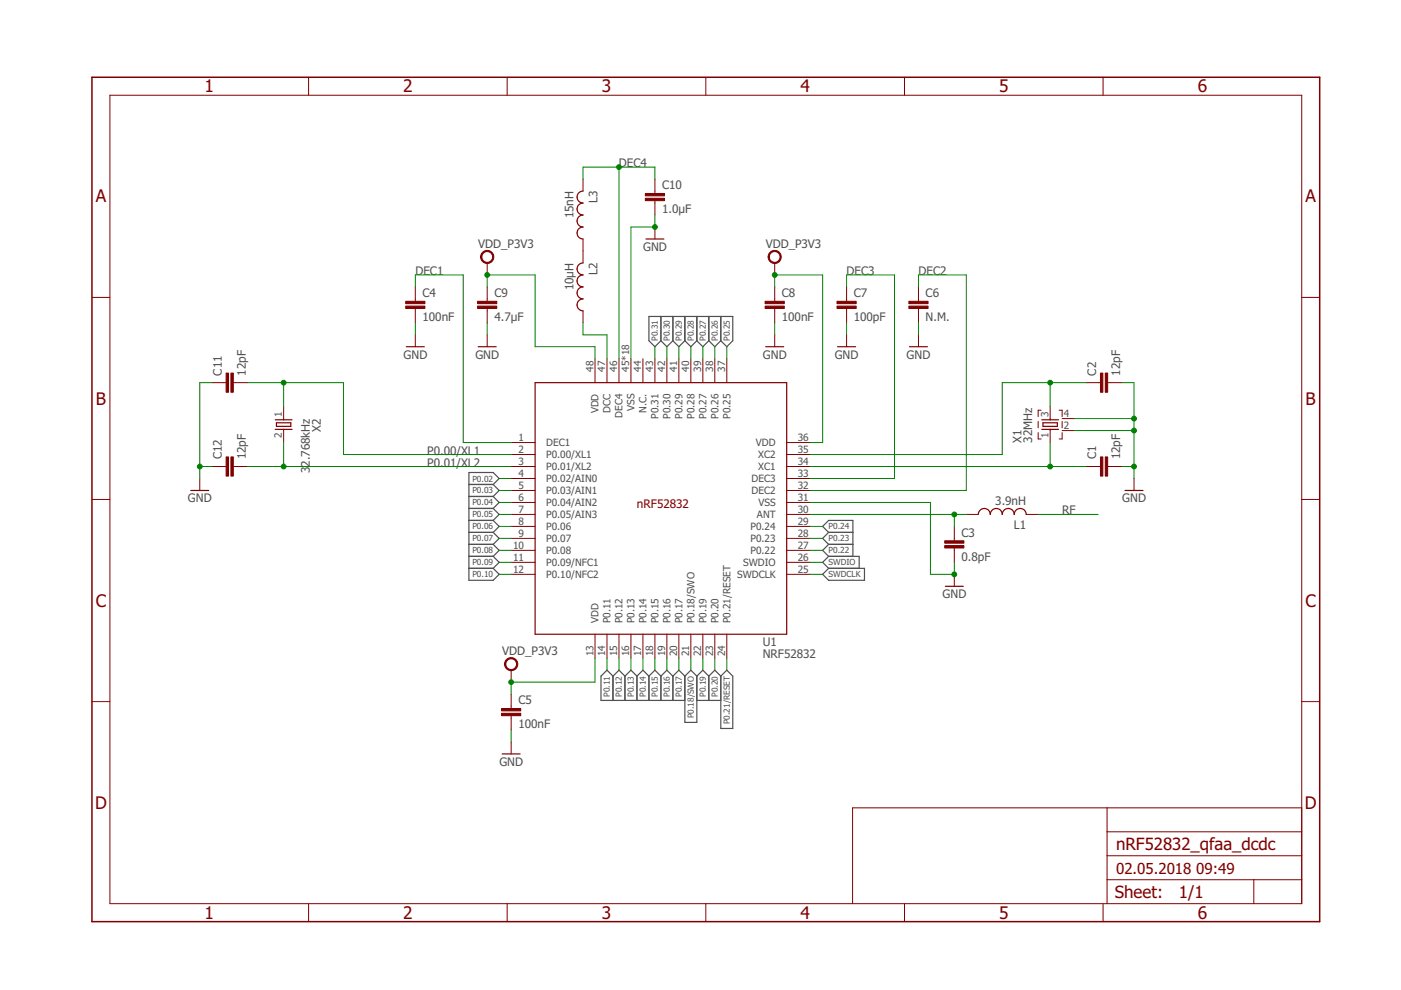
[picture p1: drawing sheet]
<?xml version="1.0" encoding="utf-8"?>
<!DOCTYPE eagle SYSTEM "eagle.dtd">
<eagle version="8.3.0">
<drawing>
<settings>
<setting alwaysvectorfont="no"/>
<setting keepoldvectorfont="yes"/>
<setting verticaltext="up"/>
</settings>
<grid distance="0.1" unitdist="inch" unit="inch" style="lines" multiple="1" display="no" altdistance="0.01" altunitdist="inch" altunit="inch"/>
<schematic xreflabel="%F%N/%S.%C%R" xrefpart="/%S.%C%R">
<libraries>
<library name="frames">
<symbols>
<symbol name="A4L-LOC">
<wire x1="256.54" y1="3.81" x2="256.54" y2="8.89" width="0.1016" layer="94"/>
<wire x1="256.54" y1="8.89" x2="256.54" y2="13.97" width="0.1016" layer="94"/>
<wire x1="256.54" y1="13.97" x2="256.54" y2="19.05" width="0.1016" layer="94"/>
<wire x1="256.54" y1="19.05" x2="256.54" y2="24.13" width="0.1016" layer="94"/>
<wire x1="161.29" y1="3.81" x2="161.29" y2="24.13" width="0.1016" layer="94"/>
<wire x1="161.29" y1="24.13" x2="215.265" y2="24.13" width="0.1016" layer="94"/>
<wire x1="215.265" y1="24.13" x2="256.54" y2="24.13" width="0.1016" layer="94"/>
<wire x1="246.38" y1="3.81" x2="246.38" y2="8.89" width="0.1016" layer="94"/>
<wire x1="246.38" y1="8.89" x2="256.54" y2="8.89" width="0.1016" layer="94"/>
<wire x1="246.38" y1="8.89" x2="215.265" y2="8.89" width="0.1016" layer="94"/>
<wire x1="215.265" y1="8.89" x2="215.265" y2="3.81" width="0.1016" layer="94"/>
<wire x1="215.265" y1="8.89" x2="215.265" y2="13.97" width="0.1016" layer="94"/>
<wire x1="215.265" y1="13.97" x2="256.54" y2="13.97" width="0.1016" layer="94"/>
<wire x1="215.265" y1="13.97" x2="215.265" y2="19.05" width="0.1016" layer="94"/>
<wire x1="215.265" y1="19.05" x2="256.54" y2="19.05" width="0.1016" layer="94"/>
<wire x1="215.265" y1="19.05" x2="215.265" y2="24.13" width="0.1016" layer="94"/>
<text x="217.17" y="15.24" size="2.54" layer="94">&gt;DRAWING_NAME</text>
<text x="217.17" y="10.16" size="2.286" layer="94">&gt;LAST_DATE_TIME</text>
<text x="230.505" y="5.08" size="2.54" layer="94">&gt;SHEET</text>
<text x="216.916" y="4.953" size="2.54" layer="94">Sheet:</text>
<frame x1="0" y1="0" x2="260.35" y2="179.07" columns="6" rows="4" layer="94"/>
</symbol>
</symbols>
<devicesets>
<deviceset name="A4L-LOC" prefix="FRAME" uservalue="yes">
<gates>
<gate name="G$1" symbol="A4L-LOC" x="0" y="0"/>
</gates>
<devices>
<device name="">
<technologies>
<technology name=""/>
</technologies>
</device>
</devices>
</deviceset>
</devicesets>
</library>
<library name="Nordic_nRF">
<symbols>
<symbol name="NRF52832">
<pin name="DEC1@01" x="-5.08" y="40.64" length="middle" direction="pwr"/>
<pin name="P0.00/XL1@02" x="-5.08" y="38.1" length="middle"/>
<pin name="P0.01/XL2@03" x="-5.08" y="35.56" length="middle"/>
<pin name="P0.02/AIN0@04" x="-5.08" y="33.02" length="middle"/>
<pin name="P0.03/AIN1@05" x="-5.08" y="30.48" length="middle"/>
<pin name="P0.04/AIN2@06" x="-5.08" y="27.94" length="middle"/>
<pin name="P0.05/AIN3@07" x="-5.08" y="25.4" length="middle"/>
<pin name="P0.06@08" x="-5.08" y="22.86" length="middle"/>
<pin name="P0.07@09" x="-5.08" y="20.32" length="middle"/>
<pin name="P0.08@10" x="-5.08" y="17.78" length="middle"/>
<pin name="P0.09/NFC1@11" x="-5.08" y="15.24" length="middle"/>
<pin name="P0.10/NFC2@12" x="-5.08" y="12.7" length="middle"/>
<pin name="VDD@13" x="12.7" y="-5.08" length="middle" direction="pwr" rot="R90"/>
<pin name="P0.11@14" x="15.24" y="-5.08" length="middle" rot="R90"/>
<pin name="P0.12@15" x="17.78" y="-5.08" length="middle" rot="R90"/>
<pin name="P0.13@16" x="20.32" y="-5.08" length="middle" rot="R90"/>
<pin name="P0.14@17" x="22.86" y="-5.08" length="middle" rot="R90"/>
<pin name="P0.15@18" x="25.4" y="-5.08" length="middle" rot="R90"/>
<pin name="P0.16@19" x="27.94" y="-5.08" length="middle" rot="R90"/>
<pin name="P0.17@20" x="30.48" y="-5.08" length="middle" rot="R90"/>
<pin name="P0.18/SWO@21" x="33.02" y="-5.08" length="middle" rot="R90"/>
<pin name="P0.19@22" x="35.56" y="-5.08" length="middle" rot="R90"/>
<pin name="P0.20@23" x="38.1" y="-5.08" length="middle" rot="R90"/>
<pin name="P0.21/RESET@24" x="40.64" y="-5.08" length="middle" rot="R90"/>
<pin name="SWDCLK@25" x="58.42" y="12.7" length="middle" direction="in" rot="R180"/>
<pin name="SWDIO@26" x="58.42" y="15.24" length="middle" rot="R180"/>
<pin name="P0.22@27" x="58.42" y="17.78" length="middle" rot="R180"/>
<pin name="P0.23@28" x="58.42" y="20.32" length="middle" rot="R180"/>
<pin name="P0.24@29" x="58.42" y="22.86" length="middle" rot="R180"/>
<pin name="ANT@30" x="58.42" y="25.4" length="middle" rot="R180"/>
<pin name="VSS@31" x="58.42" y="27.94" length="middle" rot="R180"/>
<pin name="DEC2@32" x="58.42" y="30.48" length="middle" rot="R180"/>
<pin name="DEC3@33" x="58.42" y="33.02" length="middle" rot="R180"/>
<pin name="XC1@34" x="58.42" y="35.56" length="middle" direction="in" rot="R180"/>
<pin name="XC2@35" x="58.42" y="38.1" length="middle" direction="out" rot="R180"/>
<pin name="VDD@36" x="58.42" y="40.64" length="middle" direction="pwr" rot="R180"/>
<pin name="P0.25@37" x="40.64" y="58.42" length="middle" rot="R270"/>
<pin name="P0.26@38" x="38.1" y="58.42" length="middle" rot="R270"/>
<pin name="P0.27@39" x="35.56" y="58.42" length="middle" rot="R270"/>
<pin name="P0.28@40" x="33.02" y="58.42" length="middle" rot="R270"/>
<pin name="P0.29@41" x="30.48" y="58.42" length="middle" rot="R270"/>
<pin name="P0.30@42" x="27.94" y="58.42" length="middle" rot="R270"/>
<pin name="P0.31@43" x="25.4" y="58.42" length="middle" rot="R270"/>
<pin name="N.C.@44" x="22.86" y="58.42" length="middle" direction="nc" rot="R270"/>
<pin name="VSS@45" x="20.32" y="58.42" length="middle" direction="pwr" rot="R270"/>
<pin name="DEC4@46" x="17.78" y="58.42" length="middle" direction="pwr" rot="R270"/>
<pin name="DCC@47" x="15.24" y="58.42" length="middle" direction="out" rot="R270"/>
<pin name="VDD@48" x="12.7" y="58.42" length="middle" direction="pwr" rot="R270"/>
<wire x1="53.34" y1="0" x2="0" y2="0" width="0.254" layer="94"/>
<wire x1="0" y1="0" x2="0" y2="53.34" width="0.254" layer="94"/>
<wire x1="0" y1="53.34" x2="53.34" y2="53.34" width="0.254" layer="94"/>
<wire x1="53.34" y1="53.34" x2="53.34" y2="0" width="0.254" layer="94"/>
<text x="21.59" y="26.67" size="1.778" layer="94">nRF52832</text>
<text x="48.26" y="-2.54" size="1.778" layer="95">&gt;NAME</text>
<text x="48.26" y="-5.08" size="1.778" layer="96">&gt;VALUE</text>
</symbol>
<symbol name="XTAL_GND">
<wire x1="4.826" y1="2.54" x2="5.08" y2="2.54" width="0.1524" layer="94"/>
<wire x1="2.54" y1="2.54" x2="2.794" y2="2.54" width="0.1524" layer="94"/>
<wire x1="3.429" y1="4.064" x2="3.429" y2="1.016" width="0.254" layer="94"/>
<wire x1="3.429" y1="1.016" x2="4.191" y2="1.016" width="0.254" layer="94"/>
<wire x1="4.191" y1="1.016" x2="4.191" y2="4.064" width="0.254" layer="94"/>
<wire x1="4.191" y1="4.064" x2="3.429" y2="4.064" width="0.254" layer="94"/>
<wire x1="4.826" y1="4.318" x2="4.826" y2="2.54" width="0.254" layer="94"/>
<wire x1="4.826" y1="2.54" x2="4.826" y2="0.762" width="0.254" layer="94"/>
<wire x1="2.794" y1="4.318" x2="2.794" y2="2.54" width="0.254" layer="94"/>
<wire x1="2.794" y1="2.54" x2="2.794" y2="0.762" width="0.254" layer="94"/>
<wire x1="0.762" y1="4.445" x2="0.762" y2="5.08" width="0.1524" layer="94" style="shortdash"/>
<wire x1="0.762" y1="5.08" x2="6.858" y2="5.08" width="0.1524" layer="94" style="shortdash"/>
<wire x1="6.858" y1="5.08" x2="6.858" y2="4.445" width="0.1524" layer="94" style="shortdash"/>
<wire x1="6.858" y1="0.635" x2="6.858" y2="0" width="0.1524" layer="94" style="shortdash"/>
<wire x1="0.762" y1="0" x2="6.858" y2="0" width="0.1524" layer="94" style="shortdash"/>
<wire x1="0.762" y1="0" x2="0.762" y2="0.635" width="0.1524" layer="94" style="shortdash"/>
<text x="0" y="8.636" size="1.778" layer="95">&gt;NAME</text>
<text x="0" y="6.35" size="1.778" layer="96">&gt;VALUE</text>
<pin name="3" x="7.62" y="2.54" visible="pad" length="short" direction="pas" swaplevel="1" rot="R180"/>
<pin name="1" x="0" y="2.54" visible="pad" length="short" direction="pas" swaplevel="1"/>
<pin name="4" x="5.08" y="-2.54" visible="pad" length="short" direction="pas" rot="R90"/>
<pin name="2" x="2.54" y="-2.54" visible="pad" length="short" direction="pas" rot="R90"/>
</symbol>
<symbol name="XTAL">
<wire x1="2.286" y1="0" x2="2.54" y2="0" width="0.1524" layer="94"/>
<wire x1="0" y1="0" x2="0.254" y2="0" width="0.1524" layer="94"/>
<wire x1="0.889" y1="1.524" x2="0.889" y2="-1.524" width="0.254" layer="94"/>
<wire x1="0.889" y1="-1.524" x2="1.651" y2="-1.524" width="0.254" layer="94"/>
<wire x1="1.651" y1="-1.524" x2="1.651" y2="1.524" width="0.254" layer="94"/>
<wire x1="1.651" y1="1.524" x2="0.889" y2="1.524" width="0.254" layer="94"/>
<wire x1="2.286" y1="1.778" x2="2.286" y2="0" width="0.254" layer="94"/>
<wire x1="2.286" y1="0" x2="2.286" y2="-1.778" width="0.254" layer="94"/>
<wire x1="0.254" y1="1.778" x2="0.254" y2="0" width="0.254" layer="94"/>
<wire x1="0.254" y1="0" x2="0.254" y2="-1.778" width="0.254" layer="94"/>
<text x="0" y="6.096" size="1.778" layer="95">&gt;NAME</text>
<text x="0" y="3.81" size="1.778" layer="96">&gt;VALUE</text>
<pin name="2" x="5.08" y="0" visible="pad" length="short" direction="pas" swaplevel="1" rot="R180"/>
<pin name="1" x="-2.54" y="0" visible="pad" length="short" direction="pas" swaplevel="1"/>
</symbol>
<symbol name="L-US">
<wire x1="0" y1="5.08" x2="1.27" y2="3.81" width="0.254" layer="94" curve="-90"/>
<wire x1="0" y1="2.54" x2="1.27" y2="3.81" width="0.254" layer="94" curve="90"/>
<wire x1="0" y1="2.54" x2="1.27" y2="1.27" width="0.254" layer="94" curve="-90"/>
<wire x1="0" y1="0" x2="1.27" y2="1.27" width="0.254" layer="94" curve="90"/>
<wire x1="0" y1="0" x2="1.27" y2="-1.27" width="0.254" layer="94" curve="-90"/>
<wire x1="0" y1="-2.54" x2="1.27" y2="-1.27" width="0.254" layer="94" curve="90"/>
<wire x1="0" y1="-2.54" x2="1.27" y2="-3.81" width="0.254" layer="94" curve="-90"/>
<wire x1="0" y1="-5.08" x2="1.27" y2="-3.81" width="0.254" layer="94" curve="90"/>
<text x="-1.27" y="-5.08" size="1.778" layer="95" rot="R90">&gt;NAME</text>
<text x="3.81" y="-5.08" size="1.778" layer="96" rot="R90">&gt;VALUE</text>
<pin name="2" x="0" y="-7.62" visible="off" length="short" direction="pas" swaplevel="1" rot="R90"/>
<pin name="1" x="0" y="7.62" visible="off" length="short" direction="pas" swaplevel="1" rot="R270"/>
</symbol>
<symbol name="C-EU">
<wire x1="0" y1="0" x2="0" y2="-0.508" width="0.1524" layer="94"/>
<wire x1="0" y1="-2.54" x2="0" y2="-2.032" width="0.1524" layer="94"/>
<text x="1.524" y="0.381" size="1.778" layer="95">&gt;NAME</text>
<text x="1.524" y="-4.699" size="1.778" layer="96">&gt;VALUE</text>
<rectangle x1="-2.032" y1="-2.032" x2="2.032" y2="-1.524" layer="94"/>
<rectangle x1="-2.032" y1="-1.016" x2="2.032" y2="-0.508" layer="94"/>
<pin name="1" x="0" y="2.54" visible="off" length="short" direction="pas" swaplevel="1" rot="R270"/>
<pin name="2" x="0" y="-5.08" visible="off" length="short" direction="pas" swaplevel="1" rot="R90"/>
</symbol>
</symbols>
<devicesets>
<deviceset name="NRF52832">
<gates>
<gate name="U$1" symbol="NRF52832" x="0" y="0"/>
</gates>
<devices>
<device name="" package="QFN40P600X600X90-48_N">
<connects>
<connect gate="U$1" pin="ANT@30" pad="30"/>
<connect gate="U$1" pin="DCC@47" pad="47"/>
<connect gate="U$1" pin="DEC1@01" pad="1"/>
<connect gate="U$1" pin="DEC2@32" pad="32"/>
<connect gate="U$1" pin="DEC3@33" pad="33"/>
<connect gate="U$1" pin="DEC4@46" pad="46"/>
<connect gate="U$1" pin="N.C.@44" pad="44"/>
<connect gate="U$1" pin="P0.00/XL1@02" pad="2"/>
<connect gate="U$1" pin="P0.01/XL2@03" pad="3"/>
<connect gate="U$1" pin="P0.02/AIN0@04" pad="4"/>
<connect gate="U$1" pin="P0.03/AIN1@05" pad="5"/>
<connect gate="U$1" pin="P0.04/AIN2@06" pad="6"/>
<connect gate="U$1" pin="P0.05/AIN3@07" pad="7"/>
<connect gate="U$1" pin="P0.06@08" pad="8"/>
<connect gate="U$1" pin="P0.07@09" pad="9"/>
<connect gate="U$1" pin="P0.08@10" pad="10"/>
<connect gate="U$1" pin="P0.09/NFC1@11" pad="11"/>
<connect gate="U$1" pin="P0.10/NFC2@12" pad="12"/>
<connect gate="U$1" pin="P0.11@14" pad="14"/>
<connect gate="U$1" pin="P0.12@15" pad="15"/>
<connect gate="U$1" pin="P0.13@16" pad="16"/>
<connect gate="U$1" pin="P0.14@17" pad="17"/>
<connect gate="U$1" pin="P0.15@18" pad="18"/>
<connect gate="U$1" pin="P0.16@19" pad="19"/>
<connect gate="U$1" pin="P0.17@20" pad="20"/>
<connect gate="U$1" pin="P0.18/SWO@21" pad="21"/>
<connect gate="U$1" pin="P0.19@22" pad="22"/>
<connect gate="U$1" pin="P0.20@23" pad="23"/>
<connect gate="U$1" pin="P0.21/RESET@24" pad="24"/>
<connect gate="U$1" pin="P0.22@27" pad="27"/>
<connect gate="U$1" pin="P0.23@28" pad="28"/>
<connect gate="U$1" pin="P0.24@29" pad="29"/>
<connect gate="U$1" pin="P0.25@37" pad="37"/>
<connect gate="U$1" pin="P0.26@38" pad="38"/>
<connect gate="U$1" pin="P0.27@39" pad="39"/>
<connect gate="U$1" pin="P0.28@40" pad="40"/>
<connect gate="U$1" pin="P0.29@41" pad="41"/>
<connect gate="U$1" pin="P0.30@42" pad="42"/>
<connect gate="U$1" pin="P0.31@43" pad="43"/>
<connect gate="U$1" pin="SWDCLK@25" pad="25"/>
<connect gate="U$1" pin="SWDIO@26" pad="26"/>
<connect gate="U$1" pin="VDD@13" pad="13"/>
<connect gate="U$1" pin="VDD@36" pad="36"/>
<connect gate="U$1" pin="VDD@48" pad="48"/>
<connect gate="U$1" pin="VSS@31" pad="31"/>
<connect gate="U$1" pin="VSS@45" pad="45 PAD PAD@VIA01 PAD@VIA02 PAD@VIA03 PAD@VIA04 PAD@VIA05 PAD@VIA06 PAD@VIA07 PAD@VIA08 PAD@VIA09 PAD@VIA10 PAD@VIA11 PAD@VIA12 PAD@VIA13 PAD@VIA14 PAD@VIA15 PAD@VIA16"/>
<connect gate="U$1" pin="XC1@34" pad="34"/>
<connect gate="U$1" pin="XC2@35" pad="35"/>
</connects>
<technologies>
<technology name=""/>
</technologies>
</device>
</devices>
</deviceset>
<deviceset name="XTAL_32MHZ" uservalue="yes">
<gates>
<gate name="X$1" symbol="XTAL_GND" x="0" y="0"/>
</gates>
<devices>
<device name="" package="BT-XTAL_2016_N">
<connects>
<connect gate="X$1" pin="1" pad="1"/>
<connect gate="X$1" pin="2" pad="2"/>
<connect gate="X$1" pin="3" pad="3"/>
<connect gate="X$1" pin="4" pad="4"/>
</connects>
<technologies>
<technology name=""/>
</technologies>
</device>
</devices>
</deviceset>
<deviceset name="XTAL_32KHZ" uservalue="yes">
<gates>
<gate name="X$1" symbol="XTAL" x="0" y="0"/>
</gates>
<devices>
<device name="" package="XTAL_3215_N">
<connects>
<connect gate="X$1" pin="1" pad="1"/>
<connect gate="X$1" pin="2" pad="2"/>
</connects>
<technologies>
<technology name=""/>
</technologies>
</device>
</devices>
</deviceset>
<deviceset name="INDUCTOR" uservalue="yes">
<gates>
<gate name="L$1" symbol="L-US" x="0" y="0"/>
</gates>
<devices>
<device name="_0402_L" package="RESC0402_L">
<connects>
<connect gate="L$1" pin="1" pad="1"/>
<connect gate="L$1" pin="2" pad="2"/>
</connects>
<technologies>
<technology name=""/>
</technologies>
</device>
<device name="_0201_L" package="RESC0201_L">
<connects>
<connect gate="L$1" pin="1" pad="1"/>
<connect gate="L$1" pin="2" pad="2"/>
</connects>
<technologies>
<technology name=""/>
</technologies>
</device>
<device name="_0201_M" package="RESC0201_M">
<connects>
<connect gate="L$1" pin="1" pad="1"/>
<connect gate="L$1" pin="2" pad="2"/>
</connects>
<technologies>
<technology name=""/>
</technologies>
</device>
<device name="_0201_N" package="RESC0201_N">
<connects>
<connect gate="L$1" pin="1" pad="1"/>
<connect gate="L$1" pin="2" pad="2"/>
</connects>
<technologies>
<technology name=""/>
</technologies>
</device>
<device name="_0402_M" package="RESC0402_M">
<connects>
<connect gate="L$1" pin="1" pad="1"/>
<connect gate="L$1" pin="2" pad="2"/>
</connects>
<technologies>
<technology name=""/>
</technologies>
</device>
<device name="_0402_N" package="RESC0402_N">
<connects>
<connect gate="L$1" pin="1" pad="1"/>
<connect gate="L$1" pin="2" pad="2"/>
</connects>
<technologies>
<technology name=""/>
</technologies>
</device>
<device name="_0603_L" package="RESC0603_L">
<connects>
<connect gate="L$1" pin="1" pad="1"/>
<connect gate="L$1" pin="2" pad="2"/>
</connects>
<technologies>
<technology name=""/>
</technologies>
</device>
<device name="_0603_M" package="RESC0603_M">
<connects>
<connect gate="L$1" pin="1" pad="1"/>
<connect gate="L$1" pin="2" pad="2"/>
</connects>
<technologies>
<technology name=""/>
</technologies>
</device>
<device name="_0603_N" package="RESC0603_N">
<connects>
<connect gate="L$1" pin="1" pad="1"/>
<connect gate="L$1" pin="2" pad="2"/>
</connects>
<technologies>
<technology name=""/>
</technologies>
</device>
<device name="_0805_L" package="RESC0805_L">
<connects>
<connect gate="L$1" pin="1" pad="1"/>
<connect gate="L$1" pin="2" pad="2"/>
</connects>
<technologies>
<technology name=""/>
</technologies>
</device>
<device name="_0805_M" package="RESC0805_M">
<connects>
<connect gate="L$1" pin="1" pad="1"/>
<connect gate="L$1" pin="2" pad="2"/>
</connects>
<technologies>
<technology name=""/>
</technologies>
</device>
<device name="_0805_N" package="RESC0805_N">
<connects>
<connect gate="L$1" pin="1" pad="1"/>
<connect gate="L$1" pin="2" pad="2"/>
</connects>
<technologies>
<technology name=""/>
</technologies>
</device>
</devices>
</deviceset>
<deviceset name="CAPACITOR" uservalue="yes">
<gates>
<gate name="C$1" symbol="C-EU" x="0" y="0"/>
</gates>
<devices>
<device name="_0201_L" package="RESC0201_L">
<connects>
<connect gate="C$1" pin="1" pad="1"/>
<connect gate="C$1" pin="2" pad="2"/>
</connects>
<technologies>
<technology name=""/>
</technologies>
</device>
<device name="_0201_M" package="RESC0201_M">
<connects>
<connect gate="C$1" pin="1" pad="1"/>
<connect gate="C$1" pin="2" pad="2"/>
</connects>
<technologies>
<technology name=""/>
</technologies>
</device>
<device name="_0201_N" package="RESC0201_N">
<connects>
<connect gate="C$1" pin="1" pad="1"/>
<connect gate="C$1" pin="2" pad="2"/>
</connects>
<technologies>
<technology name=""/>
</technologies>
</device>
<device name="_0402_L" package="RESC0402_L">
<connects>
<connect gate="C$1" pin="1" pad="1"/>
<connect gate="C$1" pin="2" pad="2"/>
</connects>
<technologies>
<technology name=""/>
</technologies>
</device>
<device name="_0402_M" package="RESC0402_M">
<connects>
<connect gate="C$1" pin="1" pad="1"/>
<connect gate="C$1" pin="2" pad="2"/>
</connects>
<technologies>
<technology name=""/>
</technologies>
</device>
<device name="_0402_N" package="RESC0402_N">
<connects>
<connect gate="C$1" pin="1" pad="1"/>
<connect gate="C$1" pin="2" pad="2"/>
</connects>
<technologies>
<technology name=""/>
</technologies>
</device>
<device name="_0603_L" package="RESC0603_L">
<connects>
<connect gate="C$1" pin="1" pad="1"/>
<connect gate="C$1" pin="2" pad="2"/>
</connects>
<technologies>
<technology name=""/>
</technologies>
</device>
<device name="_0603_M" package="RESC0603_M">
<connects>
<connect gate="C$1" pin="1" pad="1"/>
<connect gate="C$1" pin="2" pad="2"/>
</connects>
<technologies>
<technology name=""/>
</technologies>
</device>
<device name="_0603_N" package="RESC0603_N">
<connects>
<connect gate="C$1" pin="1" pad="1"/>
<connect gate="C$1" pin="2" pad="2"/>
</connects>
<technologies>
<technology name=""/>
</technologies>
</device>
<device name="_0805_L" package="RESC0805_L">
<connects>
<connect gate="C$1" pin="1" pad="1"/>
<connect gate="C$1" pin="2" pad="2"/>
</connects>
<technologies>
<technology name=""/>
</technologies>
</device>
<device name="_0805_M" package="RESC0805_M">
<connects>
<connect gate="C$1" pin="1" pad="1"/>
<connect gate="C$1" pin="2" pad="2"/>
</connects>
<technologies>
<technology name=""/>
</technologies>
</device>
<device name="_0805_N" package="RESC0805_N">
<connects>
<connect gate="C$1" pin="1" pad="1"/>
<connect gate="C$1" pin="2" pad="2"/>
</connects>
<technologies>
<technology name=""/>
</technologies>
</device>
</devices>
</deviceset>
</devicesets>
</library>
<library name="supply2">
<symbols>
<symbol name="VCC">
<circle x="0" y="1.27" radius="1.27" width="0.254" layer="94"/>
<text x="-1.905" y="3.175" size="1.778" layer="96">&gt;VALUE</text>
<pin name="VCC" x="0" y="-2.54" visible="off" length="short" direction="sup" rot="R90"/>
</symbol>
</symbols>
<devicesets>
<deviceset name="VCC" prefix="SUPPLY">
<gates>
<gate name="G$1" symbol="VCC" x="0" y="0"/>
</gates>
<devices>
<device name="">
<technologies>
<technology name=""/>
</technologies>
</device>
</devices>
</deviceset>
</devicesets>
</library>
<library name="supply1">
<symbols>
<symbol name="GND">
<wire x1="-1.905" y1="0" x2="1.905" y2="0" width="0.254" layer="94"/>
<text x="-2.54" y="-2.54" size="1.778" layer="96">&gt;VALUE</text>
<pin name="GND" x="0" y="2.54" visible="off" length="short" direction="sup" rot="R270"/>
</symbol>
</symbols>
<devicesets>
<deviceset name="GND" prefix="GND">
<gates>
<gate name="1" symbol="GND" x="0" y="0"/>
</gates>
<devices>
<device name="">
<technologies>
<technology name=""/>
</technologies>
</device>
</devices>
</deviceset>
</devicesets>
</library>
</libraries>
<attributes>
</attributes>
<variantdefs>
</variantdefs>
<classes>
<class number="0" name="default" width="0" drill="0">
</class>
</classes>
<parts>
<part name="FRAME1" library="frames" deviceset="A4L-LOC" device="" value="1"/>
<part name="VDD_NRF" library="supply2" deviceset="VCC" device="" value="VDD_P3V3"/>
<part name="VDD_NRF1" library="supply2" deviceset="VCC" device="" value="VDD_P3V3"/>
<part name="VDD_NRF2" library="supply2" deviceset="VCC" device="" value="VDD_P3V3"/>
<part name="GND1" library="supply1" deviceset="GND" device=""/>
<part name="GND2" library="supply1" deviceset="GND" device=""/>
<part name="GND3" library="supply1" deviceset="GND" device=""/>
<part name="GND4" library="supply1" deviceset="GND" device=""/>
<part name="GND5" library="supply1" deviceset="GND" device=""/>
<part name="GND6" library="supply1" deviceset="GND" device=""/>
<part name="GND7" library="supply1" deviceset="GND" device=""/>
<part name="GND9" library="supply1" deviceset="GND" device=""/>
<part name="GND10" library="supply1" deviceset="GND" device=""/>
<part name="GND11" library="supply1" deviceset="GND" device=""/>
<part name="U1" library="Nordic_nRF" deviceset="NRF52832" device=""/>
<part name="X1" library="Nordic_nRF" deviceset="XTAL_32MHZ" device="" value="32MHz"/>
<part name="X2" library="Nordic_nRF" deviceset="XTAL_32KHZ" device="" value="32.768kHz"/>
<part name="L1" library="Nordic_nRF" deviceset="INDUCTOR" device="_0402_N" value="3.9nH"/>
<part name="L2" library="Nordic_nRF" deviceset="INDUCTOR" device="_0603_N" value="10µH"/>
<part name="L3" library="Nordic_nRF" deviceset="INDUCTOR" device="_0402_N" value="15nH"/>
<part name="C2" library="Nordic_nRF" deviceset="CAPACITOR" device="_0402_N" value="12pF"/>
<part name="C1" library="Nordic_nRF" deviceset="CAPACITOR" device="_0402_N" value="12pF"/>
<part name="C3" library="Nordic_nRF" deviceset="CAPACITOR" device="_0402_N" value="0.8pF"/>
<part name="C4" library="Nordic_nRF" deviceset="CAPACITOR" device="_0402_N" value="100nF"/>
<part name="C5" library="Nordic_nRF" deviceset="CAPACITOR" device="_0402_N" value="100nF"/>
<part name="C6" library="Nordic_nRF" deviceset="CAPACITOR" device="_0402_N" value="N.M."/>
<part name="C7" library="Nordic_nRF" deviceset="CAPACITOR" device="_0402_N" value="100pF"/>
<part name="C8" library="Nordic_nRF" deviceset="CAPACITOR" device="_0402_N" value="100nF"/>
<part name="C9" library="Nordic_nRF" deviceset="CAPACITOR" device="_0603_N" value="4.7µF"/>
<part name="C10" library="Nordic_nRF" deviceset="CAPACITOR" device="_0603_N" value="1.0µF"/>
<part name="C11" library="Nordic_nRF" deviceset="CAPACITOR" device="_0402_N" value="12pF"/>
<part name="C12" library="Nordic_nRF" deviceset="CAPACITOR" device="_0402_N" value="12pF"/>
</parts>
<sheets>
<sheet>
<plain>
</plain>
<instances>
<instance part="FRAME1" gate="G$1" x="0" y="0"/>
<instance part="U1" gate="U$1" x="93.98" y="60.96"/>
<instance part="VDD_NRF" gate="G$1" x="88.9" y="53.34"/>
<instance part="GND1" gate="1" x="88.9" y="35.56" rot="MR0"/>
<instance part="GND2" gate="1" x="68.58" y="121.92" rot="MR0"/>
<instance part="GND3" gate="1" x="83.82" y="121.92" rot="MR0"/>
<instance part="GND4" gate="1" x="119.38" y="144.78" rot="MR0"/>
<instance part="GND5" gate="1" x="144.78" y="121.92" rot="MR0"/>
<instance part="GND6" gate="1" x="182.88" y="71.12" rot="MR0"/>
<instance part="GND7" gate="1" x="160.02" y="121.92" rot="MR0"/>
<instance part="GND9" gate="1" x="22.86" y="91.44" rot="MR0"/>
<instance part="VDD_NRF1" gate="G$1" x="83.82" y="139.7"/>
<instance part="VDD_NRF2" gate="G$1" x="144.78" y="139.7"/>
<instance part="GND10" gate="1" x="220.98" y="91.44" rot="MR0"/>
<instance part="GND11" gate="1" x="175.26" y="121.92" rot="MR0"/>
<instance part="X1" gate="X$1" x="205.74" y="101.6" rot="R90"/>
<instance part="L1" gate="L$1" x="193.04" y="86.36" rot="R90"/>
<instance part="L3" gate="L$1" x="104.14" y="149.86" rot="R180"/>
<instance part="L2" gate="L$1" x="104.14" y="134.62" rot="R180"/>
<instance part="C2" gate="C$1" x="213.36" y="114.3" rot="R90"/>
<instance part="C1" gate="C$1" x="213.36" y="96.52" rot="R90"/>
<instance part="C3" gate="C$1" x="182.88" y="81.28"/>
<instance part="C4" gate="C$1" x="68.58" y="132.08"/>
<instance part="C5" gate="C$1" x="88.9" y="45.72"/>
<instance part="C8" gate="C$1" x="144.78" y="132.08"/>
<instance part="C6" gate="C$1" x="175.26" y="132.08"/>
<instance part="C7" gate="C$1" x="160.02" y="132.08"/>
<instance part="C9" gate="C$1" x="83.82" y="132.08"/>
<instance part="C10" gate="C$1" x="119.38" y="154.94"/>
<instance part="X2" gate="X$1" x="40.64" y="106.68" rot="R270"/>
<instance part="C11" gate="C$1" x="27.94" y="114.3" rot="R90"/>
<instance part="C12" gate="C$1" x="27.94" y="96.52" rot="R90"/>
</instances>
<busses>
</busses>
<nets>
<net name="GND" class="0">
<segment>
<pinref part="GND1" gate="1" pin="GND"/>
<wire x1="88.9" y1="38.1" x2="88.9" y2="40.64" width="0.1524" layer="91"/>
<pinref part="C5" gate="C$1" pin="2"/>
</segment>
<segment>
<pinref part="GND3" gate="1" pin="GND"/>
<wire x1="83.82" y1="124.46" x2="83.82" y2="127" width="0.1524" layer="91"/>
<pinref part="C9" gate="C$1" pin="2"/>
</segment>
<segment>
<pinref part="GND2" gate="1" pin="GND"/>
<wire x1="68.58" y1="124.46" x2="68.58" y2="127" width="0.1524" layer="91"/>
<pinref part="C4" gate="C$1" pin="2"/>
</segment>
<segment>
<pinref part="GND4" gate="1" pin="GND"/>
<wire x1="119.38" y1="149.86" x2="119.38" y2="147.32" width="0.1524" layer="91"/>
<pinref part="U1" gate="U$1" pin="VSS@45"/>
<wire x1="114.3" y1="119.38" x2="114.3" y2="147.32" width="0.1524" layer="91"/>
<wire x1="114.3" y1="147.32" x2="119.38" y2="147.32" width="0.1524" layer="91"/>
<junction x="119.38" y="147.32"/>
<pinref part="C10" gate="C$1" pin="2"/>
</segment>
<segment>
<pinref part="GND5" gate="1" pin="GND"/>
<wire x1="144.78" y1="127" x2="144.78" y2="124.46" width="0.1524" layer="91"/>
<pinref part="C8" gate="C$1" pin="2"/>
</segment>
<segment>
<wire x1="218.44" y1="114.3" x2="220.98" y2="114.3" width="0.1524" layer="91"/>
<pinref part="GND10" gate="1" pin="GND"/>
<wire x1="220.98" y1="114.3" x2="220.98" y2="106.68" width="0.1524" layer="91"/>
<wire x1="220.98" y1="106.68" x2="220.98" y2="104.14" width="0.1524" layer="91"/>
<wire x1="220.98" y1="104.14" x2="220.98" y2="96.52" width="0.1524" layer="91"/>
<wire x1="220.98" y1="96.52" x2="220.98" y2="93.98" width="0.1524" layer="91"/>
<wire x1="218.44" y1="96.52" x2="220.98" y2="96.52" width="0.1524" layer="91"/>
<junction x="220.98" y="96.52"/>
<wire x1="208.28" y1="106.68" x2="220.98" y2="106.68" width="0.1524" layer="91"/>
<junction x="220.98" y="106.68"/>
<wire x1="208.28" y1="104.14" x2="220.98" y2="104.14" width="0.1524" layer="91"/>
<junction x="220.98" y="104.14"/>
<pinref part="X1" gate="X$1" pin="4"/>
<pinref part="X1" gate="X$1" pin="2"/>
<pinref part="C2" gate="C$1" pin="2"/>
<pinref part="C1" gate="C$1" pin="2"/>
</segment>
<segment>
<pinref part="GND7" gate="1" pin="GND"/>
<wire x1="160.02" y1="127" x2="160.02" y2="124.46" width="0.1524" layer="91"/>
<pinref part="C7" gate="C$1" pin="2"/>
</segment>
<segment>
<pinref part="GND11" gate="1" pin="GND"/>
<wire x1="175.26" y1="127" x2="175.26" y2="124.46" width="0.1524" layer="91"/>
<pinref part="C6" gate="C$1" pin="2"/>
</segment>
<segment>
<pinref part="GND6" gate="1" pin="GND"/>
<wire x1="182.88" y1="73.66" x2="182.88" y2="76.2" width="0.1524" layer="91"/>
<pinref part="U1" gate="U$1" pin="VSS@31"/>
<wire x1="152.4" y1="88.9" x2="177.8" y2="88.9" width="0.1524" layer="91"/>
<wire x1="177.8" y1="88.9" x2="177.8" y2="73.66" width="0.1524" layer="91"/>
<wire x1="177.8" y1="73.66" x2="182.88" y2="73.66" width="0.1524" layer="91"/>
<junction x="182.88" y="73.66"/>
<pinref part="C3" gate="C$1" pin="2"/>
</segment>
<segment>
<pinref part="GND9" gate="1" pin="GND"/>
<wire x1="22.86" y1="93.98" x2="22.86" y2="96.52" width="0.1524" layer="91"/>
<wire x1="22.86" y1="96.52" x2="22.86" y2="114.3" width="0.1524" layer="91"/>
<wire x1="22.86" y1="114.3" x2="25.4" y2="114.3" width="0.1524" layer="91"/>
<wire x1="25.4" y1="96.52" x2="22.86" y2="96.52" width="0.1524" layer="91"/>
<junction x="22.86" y="96.52"/>
<pinref part="C11" gate="C$1" pin="1"/>
<pinref part="C12" gate="C$1" pin="1"/>
</segment>
</net>
<net name="VDD_P3V3" class="0">
<segment>
<pinref part="VDD_NRF" gate="G$1" pin="VCC"/>
<pinref part="U1" gate="U$1" pin="VDD@13"/>
<wire x1="88.9" y1="50.8" x2="88.9" y2="48.26" width="0.1524" layer="91"/>
<wire x1="106.68" y1="55.88" x2="106.68" y2="50.8" width="0.1524" layer="91"/>
<wire x1="106.68" y1="50.8" x2="88.9" y2="50.8" width="0.1524" layer="91"/>
<junction x="88.9" y="50.8"/>
<pinref part="C5" gate="C$1" pin="1"/>
</segment>
<segment>
<wire x1="83.82" y1="137.16" x2="83.82" y2="134.62" width="0.1524" layer="91"/>
<pinref part="VDD_NRF1" gate="G$1" pin="VCC"/>
<pinref part="U1" gate="U$1" pin="VDD@48"/>
<wire x1="106.68" y1="119.38" x2="106.68" y2="121.92" width="0.1524" layer="91"/>
<wire x1="106.68" y1="121.92" x2="93.98" y2="121.92" width="0.1524" layer="91"/>
<wire x1="93.98" y1="121.92" x2="93.98" y2="137.16" width="0.1524" layer="91"/>
<wire x1="93.98" y1="137.16" x2="83.82" y2="137.16" width="0.1524" layer="91"/>
<junction x="83.82" y="137.16"/>
<pinref part="C9" gate="C$1" pin="1"/>
</segment>
<segment>
<pinref part="U1" gate="U$1" pin="VDD@36"/>
<wire x1="152.4" y1="101.6" x2="154.94" y2="101.6" width="0.1524" layer="91"/>
<wire x1="154.94" y1="101.6" x2="154.94" y2="137.16" width="0.1524" layer="91"/>
<wire x1="154.94" y1="137.16" x2="144.78" y2="137.16" width="0.1524" layer="91"/>
<wire x1="144.78" y1="137.16" x2="144.78" y2="134.62" width="0.1524" layer="91"/>
<pinref part="VDD_NRF2" gate="G$1" pin="VCC"/>
<junction x="144.78" y="137.16"/>
<pinref part="C8" gate="C$1" pin="1"/>
</segment>
</net>
<net name="DEC1" class="0">
<segment>
<wire x1="68.58" y1="137.16" x2="68.58" y2="134.62" width="0.1524" layer="91"/>
<pinref part="U1" gate="U$1" pin="DEC1@01"/>
<wire x1="88.9" y1="101.6" x2="78.74" y2="101.6" width="0.1524" layer="91"/>
<wire x1="78.74" y1="101.6" x2="78.74" y2="137.16" width="0.1524" layer="91"/>
<wire x1="78.74" y1="137.16" x2="68.58" y2="137.16" width="0.1524" layer="91"/>
<label x="68.58" y="137.16" size="1.778" layer="95"/>
<pinref part="C4" gate="C$1" pin="1"/>
</segment>
</net>
<net name="DEC4" class="0">
<segment>
<pinref part="U1" gate="U$1" pin="DEC4@46"/>
<wire x1="111.76" y1="119.38" x2="111.76" y2="160.02" width="0.1524" layer="91"/>
<wire x1="111.76" y1="160.02" x2="119.38" y2="160.02" width="0.1524" layer="91"/>
<wire x1="119.38" y1="160.02" x2="119.38" y2="157.48" width="0.1524" layer="91"/>
<label x="111.76" y="160.02" size="1.778" layer="95"/>
<pinref part="L3" gate="L$1" pin="2"/>
<wire x1="104.14" y1="157.48" x2="104.14" y2="160.02" width="0.1524" layer="91"/>
<wire x1="104.14" y1="160.02" x2="111.76" y2="160.02" width="0.1524" layer="91"/>
<junction x="111.76" y="160.02"/>
<pinref part="C10" gate="C$1" pin="1"/>
</segment>
</net>
<net name="DEC3" class="0">
<segment>
<wire x1="160.02" y1="134.62" x2="160.02" y2="137.16" width="0.1524" layer="91"/>
<wire x1="160.02" y1="137.16" x2="170.18" y2="137.16" width="0.1524" layer="91"/>
<wire x1="170.18" y1="137.16" x2="170.18" y2="93.98" width="0.1524" layer="91"/>
<pinref part="U1" gate="U$1" pin="DEC3@33"/>
<wire x1="170.18" y1="93.98" x2="152.4" y2="93.98" width="0.1524" layer="91"/>
<label x="160.02" y="137.16" size="1.778" layer="95"/>
<pinref part="C7" gate="C$1" pin="1"/>
</segment>
</net>
<net name="DEC2" class="0">
<segment>
<pinref part="U1" gate="U$1" pin="DEC2@32"/>
<wire x1="152.4" y1="91.44" x2="185.42" y2="91.44" width="0.1524" layer="91"/>
<wire x1="185.42" y1="91.44" x2="185.42" y2="137.16" width="0.1524" layer="91"/>
<wire x1="185.42" y1="137.16" x2="175.26" y2="137.16" width="0.1524" layer="91"/>
<wire x1="175.26" y1="137.16" x2="175.26" y2="134.62" width="0.1524" layer="91"/>
<label x="175.26" y="137.16" size="1.778" layer="95"/>
<pinref part="C6" gate="C$1" pin="1"/>
</segment>
</net>
<net name="ANT" class="0">
<segment>
<pinref part="U1" gate="U$1" pin="ANT@30"/>
<wire x1="152.4" y1="86.36" x2="182.88" y2="86.36" width="0.1524" layer="91"/>
<wire x1="182.88" y1="86.36" x2="185.42" y2="86.36" width="0.1524" layer="91"/>
<wire x1="182.88" y1="83.82" x2="182.88" y2="86.36" width="0.1524" layer="91"/>
<junction x="182.88" y="86.36"/>
<pinref part="L1" gate="L$1" pin="1"/>
<pinref part="C3" gate="C$1" pin="1"/>
</segment>
</net>
<net name="N$3" class="0">
<segment>
<wire x1="210.82" y1="114.3" x2="203.2" y2="114.3" width="0.1524" layer="91"/>
<wire x1="203.2" y1="114.3" x2="203.2" y2="109.22" width="0.1524" layer="91"/>
<wire x1="203.2" y1="114.3" x2="193.04" y2="114.3" width="0.1524" layer="91"/>
<wire x1="193.04" y1="114.3" x2="193.04" y2="99.06" width="0.1524" layer="91"/>
<junction x="203.2" y="114.3"/>
<pinref part="U1" gate="U$1" pin="XC2@35"/>
<wire x1="193.04" y1="99.06" x2="152.4" y2="99.06" width="0.1524" layer="91"/>
<pinref part="X1" gate="X$1" pin="3"/>
<pinref part="C2" gate="C$1" pin="1"/>
</segment>
</net>
<net name="X1" class="0">
<segment>
<wire x1="203.2" y1="101.6" x2="203.2" y2="96.52" width="0.1524" layer="91"/>
<wire x1="203.2" y1="96.52" x2="210.82" y2="96.52" width="0.1524" layer="91"/>
<pinref part="U1" gate="U$1" pin="XC1@34"/>
<wire x1="152.4" y1="96.52" x2="203.2" y2="96.52" width="0.1524" layer="91"/>
<junction x="203.2" y="96.52"/>
<pinref part="X1" gate="X$1" pin="1"/>
<pinref part="C1" gate="C$1" pin="1"/>
</segment>
</net>
<net name="P0.31" class="0">
<segment>
<pinref part="U1" gate="U$1" pin="P0.31@43"/>
<wire x1="119.38" y1="119.38" x2="119.38" y2="121.92" width="0.1524" layer="91"/>
<label x="119.38" y="121.92" size="1.27" layer="95" rot="R90" xref="yes"/>
</segment>
</net>
<net name="P0.30" class="0">
<segment>
<pinref part="U1" gate="U$1" pin="P0.30@42"/>
<wire x1="121.92" y1="119.38" x2="121.92" y2="121.92" width="0.1524" layer="91"/>
<label x="121.92" y="121.92" size="1.27" layer="95" rot="R90" xref="yes"/>
</segment>
</net>
<net name="P0.29" class="0">
<segment>
<pinref part="U1" gate="U$1" pin="P0.29@41"/>
<wire x1="124.46" y1="119.38" x2="124.46" y2="121.92" width="0.1524" layer="91"/>
<label x="124.46" y="121.92" size="1.27" layer="95" rot="R90" xref="yes"/>
</segment>
</net>
<net name="P0.28" class="0">
<segment>
<pinref part="U1" gate="U$1" pin="P0.28@40"/>
<wire x1="127" y1="119.38" x2="127" y2="121.92" width="0.1524" layer="91"/>
<label x="127" y="121.92" size="1.27" layer="95" rot="R90" xref="yes"/>
</segment>
</net>
<net name="P0.27" class="0">
<segment>
<pinref part="U1" gate="U$1" pin="P0.27@39"/>
<wire x1="129.54" y1="119.38" x2="129.54" y2="121.92" width="0.1524" layer="91"/>
<label x="129.54" y="121.92" size="1.27" layer="95" rot="R90" xref="yes"/>
</segment>
</net>
<net name="P0.26" class="0">
<segment>
<pinref part="U1" gate="U$1" pin="P0.26@38"/>
<wire x1="132.08" y1="119.38" x2="132.08" y2="121.92" width="0.1524" layer="91"/>
<label x="132.08" y="121.92" size="1.27" layer="95" rot="R90" xref="yes"/>
</segment>
</net>
<net name="P0.25" class="0">
<segment>
<pinref part="U1" gate="U$1" pin="P0.25@37"/>
<wire x1="134.62" y1="119.38" x2="134.62" y2="121.92" width="0.1524" layer="91"/>
<label x="134.62" y="121.92" size="1.27" layer="95" rot="R90" xref="yes"/>
</segment>
</net>
<net name="P0.24" class="0">
<segment>
<pinref part="U1" gate="U$1" pin="P0.24@29"/>
<wire x1="152.4" y1="83.82" x2="154.94" y2="83.82" width="0.1524" layer="91"/>
<label x="154.94" y="83.82" size="1.27" layer="95" xref="yes"/>
</segment>
</net>
<net name="P0.23" class="0">
<segment>
<pinref part="U1" gate="U$1" pin="P0.23@28"/>
<wire x1="152.4" y1="81.28" x2="154.94" y2="81.28" width="0.1524" layer="91"/>
<label x="154.94" y="81.28" size="1.27" layer="95" xref="yes"/>
</segment>
</net>
<net name="P0.22" class="0">
<segment>
<pinref part="U1" gate="U$1" pin="P0.22@27"/>
<wire x1="152.4" y1="78.74" x2="154.94" y2="78.74" width="0.1524" layer="91"/>
<label x="154.94" y="78.74" size="1.27" layer="95" xref="yes"/>
</segment>
</net>
<net name="P0.02" class="0">
<segment>
<pinref part="U1" gate="U$1" pin="P0.02/AIN0@04"/>
<wire x1="88.9" y1="93.98" x2="86.36" y2="93.98" width="0.1524" layer="91"/>
<label x="86.36" y="93.98" size="1.27" layer="95" rot="R180" xref="yes"/>
</segment>
</net>
<net name="P0.03" class="0">
<segment>
<pinref part="U1" gate="U$1" pin="P0.03/AIN1@05"/>
<wire x1="88.9" y1="91.44" x2="86.36" y2="91.44" width="0.1524" layer="91"/>
<label x="86.36" y="91.44" size="1.27" layer="95" rot="R180" xref="yes"/>
</segment>
</net>
<net name="P0.04" class="0">
<segment>
<pinref part="U1" gate="U$1" pin="P0.04/AIN2@06"/>
<wire x1="88.9" y1="88.9" x2="86.36" y2="88.9" width="0.1524" layer="91"/>
<label x="86.36" y="88.9" size="1.27" layer="95" rot="R180" xref="yes"/>
</segment>
</net>
<net name="P0.05" class="0">
<segment>
<pinref part="U1" gate="U$1" pin="P0.05/AIN3@07"/>
<wire x1="88.9" y1="86.36" x2="86.36" y2="86.36" width="0.1524" layer="91"/>
<label x="86.36" y="86.36" size="1.27" layer="95" rot="R180" xref="yes"/>
</segment>
</net>
<net name="P0.06" class="0">
<segment>
<pinref part="U1" gate="U$1" pin="P0.06@08"/>
<wire x1="88.9" y1="83.82" x2="86.36" y2="83.82" width="0.1524" layer="91"/>
<label x="86.36" y="83.82" size="1.27" layer="95" rot="R180" xref="yes"/>
</segment>
</net>
<net name="P0.07" class="0">
<segment>
<pinref part="U1" gate="U$1" pin="P0.07@09"/>
<wire x1="88.9" y1="81.28" x2="86.36" y2="81.28" width="0.1524" layer="91"/>
<label x="86.36" y="81.28" size="1.27" layer="95" rot="R180" xref="yes"/>
</segment>
</net>
<net name="P0.08" class="0">
<segment>
<pinref part="U1" gate="U$1" pin="P0.08@10"/>
<wire x1="88.9" y1="78.74" x2="86.36" y2="78.74" width="0.1524" layer="91"/>
<label x="86.36" y="78.74" size="1.27" layer="95" rot="R180" xref="yes"/>
</segment>
</net>
<net name="P0.10" class="0">
<segment>
<label x="86.36" y="73.66" size="1.27" layer="95" rot="R180" xref="yes"/>
<wire x1="88.9" y1="73.66" x2="86.36" y2="73.66" width="0.1524" layer="91"/>
<pinref part="U1" gate="U$1" pin="P0.10/NFC2@12"/>
</segment>
</net>
<net name="P0.11" class="0">
<segment>
<pinref part="U1" gate="U$1" pin="P0.11@14"/>
<wire x1="109.22" y1="55.88" x2="109.22" y2="53.34" width="0.1524" layer="91"/>
<label x="109.22" y="53.34" size="1.27" layer="95" rot="R270" xref="yes"/>
</segment>
</net>
<net name="P0.12" class="0">
<segment>
<pinref part="U1" gate="U$1" pin="P0.12@15"/>
<wire x1="111.76" y1="55.88" x2="111.76" y2="53.34" width="0.1524" layer="91"/>
<label x="111.76" y="53.34" size="1.27" layer="95" rot="R270" xref="yes"/>
</segment>
</net>
<net name="P0.13" class="0">
<segment>
<pinref part="U1" gate="U$1" pin="P0.13@16"/>
<wire x1="114.3" y1="55.88" x2="114.3" y2="53.34" width="0.1524" layer="91"/>
<label x="114.3" y="53.34" size="1.27" layer="95" rot="R270" xref="yes"/>
</segment>
</net>
<net name="P0.14" class="0">
<segment>
<pinref part="U1" gate="U$1" pin="P0.14@17"/>
<wire x1="116.84" y1="55.88" x2="116.84" y2="53.34" width="0.1524" layer="91"/>
<label x="116.84" y="53.34" size="1.27" layer="95" rot="R270" xref="yes"/>
</segment>
</net>
<net name="P0.15" class="0">
<segment>
<pinref part="U1" gate="U$1" pin="P0.15@18"/>
<wire x1="119.38" y1="55.88" x2="119.38" y2="53.34" width="0.1524" layer="91"/>
<label x="119.38" y="53.34" size="1.27" layer="95" rot="R270" xref="yes"/>
</segment>
</net>
<net name="P0.16" class="0">
<segment>
<pinref part="U1" gate="U$1" pin="P0.16@19"/>
<wire x1="121.92" y1="55.88" x2="121.92" y2="53.34" width="0.1524" layer="91"/>
<label x="121.92" y="53.34" size="1.27" layer="95" rot="R270" xref="yes"/>
</segment>
</net>
<net name="P0.17" class="0">
<segment>
<pinref part="U1" gate="U$1" pin="P0.17@20"/>
<wire x1="124.46" y1="55.88" x2="124.46" y2="53.34" width="0.1524" layer="91"/>
<label x="124.46" y="53.34" size="1.27" layer="95" rot="R270" xref="yes"/>
</segment>
</net>
<net name="P0.18/SWO" class="0">
<segment>
<pinref part="U1" gate="U$1" pin="P0.18/SWO@21"/>
<wire x1="127" y1="55.88" x2="127" y2="53.34" width="0.1524" layer="91"/>
<label x="127" y="53.34" size="1.27" layer="95" rot="R270" xref="yes"/>
</segment>
</net>
<net name="P0.19" class="0">
<segment>
<pinref part="U1" gate="U$1" pin="P0.19@22"/>
<wire x1="129.54" y1="55.88" x2="129.54" y2="53.34" width="0.1524" layer="91"/>
<label x="129.54" y="53.34" size="1.27" layer="95" rot="R270" xref="yes"/>
</segment>
</net>
<net name="P0.20" class="0">
<segment>
<pinref part="U1" gate="U$1" pin="P0.20@23"/>
<wire x1="132.08" y1="55.88" x2="132.08" y2="53.34" width="0.1524" layer="91"/>
<label x="132.08" y="53.34" size="1.27" layer="95" rot="R270" xref="yes"/>
</segment>
</net>
<net name="P0.21/RESET" class="0">
<segment>
<pinref part="U1" gate="U$1" pin="P0.21/RESET@24"/>
<wire x1="134.62" y1="55.88" x2="134.62" y2="53.34" width="0.1524" layer="91"/>
<label x="134.62" y="53.34" size="1.27" layer="95" rot="R270" xref="yes"/>
</segment>
</net>
<net name="N$2" class="0">
<segment>
<pinref part="L2" gate="L$1" pin="2"/>
<pinref part="L3" gate="L$1" pin="1"/>
</segment>
</net>
<net name="N$4" class="0">
<segment>
<pinref part="U1" gate="U$1" pin="DCC@47"/>
<wire x1="109.22" y1="119.38" x2="109.22" y2="124.46" width="0.1524" layer="91"/>
<wire x1="109.22" y1="124.46" x2="104.14" y2="124.46" width="0.1524" layer="91"/>
<pinref part="L2" gate="L$1" pin="1"/>
<wire x1="104.14" y1="124.46" x2="104.14" y2="127" width="0.1524" layer="91"/>
</segment>
</net>
<net name="P0.00/XL1" class="0">
<segment>
<wire x1="53.34" y1="99.06" x2="53.34" y2="114.3" width="0.1524" layer="91"/>
<pinref part="X2" gate="X$1" pin="1"/>
<wire x1="33.02" y1="114.3" x2="40.64" y2="114.3" width="0.1524" layer="91"/>
<wire x1="40.64" y1="114.3" x2="40.64" y2="109.22" width="0.1524" layer="91"/>
<wire x1="53.34" y1="114.3" x2="40.64" y2="114.3" width="0.1524" layer="91"/>
<junction x="40.64" y="114.3"/>
<pinref part="U1" gate="U$1" pin="P0.00/XL1@02"/>
<wire x1="88.9" y1="99.06" x2="68.58" y2="99.06" width="0.1524" layer="91"/>
<wire x1="68.58" y1="99.06" x2="53.34" y2="99.06" width="0.1524" layer="91"/>
<label x="71.12" y="99.06" size="1.778" layer="95"/>
<pinref part="C11" gate="C$1" pin="2"/>
</segment>
</net>
<net name="P0.09" class="0">
<segment>
<wire x1="86.36" y1="76.2" x2="88.9" y2="76.2" width="0.1524" layer="91"/>
<label x="86.36" y="76.2" size="1.27" layer="95" rot="R180" xref="yes"/>
<pinref part="U1" gate="U$1" pin="P0.09/NFC1@11"/>
</segment>
</net>
<net name="P0.01/XL2" class="0">
<segment>
<pinref part="X2" gate="X$1" pin="2"/>
<wire x1="33.02" y1="96.52" x2="40.64" y2="96.52" width="0.1524" layer="91"/>
<wire x1="40.64" y1="96.52" x2="40.64" y2="101.6" width="0.1524" layer="91"/>
<pinref part="U1" gate="U$1" pin="P0.01/XL2@03"/>
<wire x1="40.64" y1="96.52" x2="68.58" y2="96.52" width="0.1524" layer="91"/>
<wire x1="68.58" y1="96.52" x2="88.9" y2="96.52" width="0.1524" layer="91"/>
<label x="71.12" y="96.52" size="1.778" layer="95"/>
<pinref part="C12" gate="C$1" pin="2"/>
<junction x="40.64" y="96.52"/>
</segment>
</net>
<net name="SWDCLK" class="0">
<segment>
<pinref part="U1" gate="U$1" pin="SWDCLK@25"/>
<wire x1="152.4" y1="73.66" x2="154.94" y2="73.66" width="0.1524" layer="91"/>
<label x="154.94" y="73.66" size="1.27" layer="95" xref="yes"/>
</segment>
</net>
<net name="SWDIO" class="0">
<segment>
<pinref part="U1" gate="U$1" pin="SWDIO@26"/>
<wire x1="152.4" y1="76.2" x2="154.94" y2="76.2" width="0.1524" layer="91"/>
<label x="154.94" y="76.2" size="1.27" layer="95" xref="yes"/>
</segment>
</net>
<net name="RF" class="0">
<segment>
<pinref part="L1" gate="L$1" pin="2"/>
<wire x1="200.66" y1="86.36" x2="213.36" y2="86.36" width="0.1524" layer="91"/>
<label x="205.74" y="86.36" size="1.778" layer="95"/>
</segment>
</net>
</nets>
</sheet>
</sheets>
<errors>
<approved hash="102,1,88.9,50.8,VCC,VDD_P3V3,,,,"/>
<approved hash="102,1,83.82,137.16,VCC,VDD_P3V3,,,,"/>
<approved hash="102,1,144.78,137.16,VCC,VDD_P3V3,,,,"/>
<approved hash="104,1,106.68,55.88,U1,VDD,VDD_P3V3,,,"/>
<approved hash="104,1,152.4,101.6,U1,VDD,VDD_P3V3,,,"/>
<approved hash="104,1,114.3,119.38,U1,VSS,GND,,,"/>
<approved hash="104,1,106.68,119.38,U1,VDD,VDD_P3V3,,,"/>
<approved hash="106,1,88.9,76.2,P0.01,,,,,"/>
<approved hash="106,1,88.9,93.98,P0.02,,,,,"/>
<approved hash="106,1,88.9,91.44,P0.03,,,,,"/>
<approved hash="106,1,88.9,88.9,P0.04,,,,,"/>
<approved hash="106,1,88.9,86.36,P0.05,,,,,"/>
<approved hash="106,1,88.9,83.82,P0.06,,,,,"/>
<approved hash="106,1,88.9,81.28,P0.07,,,,,"/>
<approved hash="106,1,88.9,78.74,P0.08,,,,,"/>
<approved hash="106,1,88.9,73.66,P0.09,,,,,"/>
<approved hash="106,1,109.22,55.88,P0.11,,,,,"/>
<approved hash="106,1,111.76,55.88,P0.12,,,,,"/>
<approved hash="106,1,114.3,55.88,P0.13,,,,,"/>
<approved hash="106,1,116.84,55.88,P0.14,,,,,"/>
<approved hash="106,1,119.38,55.88,P0.15,,,,,"/>
<approved hash="106,1,121.92,55.88,P0.16,,,,,"/>
<approved hash="106,1,124.46,55.88,P0.17,,,,,"/>
<approved hash="106,1,127,55.88,P0.18/SWO,,,,,"/>
<approved hash="106,1,129.54,55.88,P0.19,,,,,"/>
<approved hash="106,1,132.08,55.88,P0.20,,,,,"/>
<approved hash="106,1,134.62,55.88,P0.21/RESET,,,,,"/>
<approved hash="106,1,152.4,78.74,P0.22,,,,,"/>
<approved hash="106,1,152.4,81.28,P0.23,,,,,"/>
<approved hash="106,1,152.4,83.82,P0.24,,,,,"/>
<approved hash="106,1,134.62,119.38,P0.25,,,,,"/>
<approved hash="106,1,132.08,119.38,P0.26,,,,,"/>
<approved hash="106,1,129.54,119.38,P0.27,,,,,"/>
<approved hash="106,1,127,119.38,P0.28,,,,,"/>
<approved hash="106,1,124.46,119.38,P0.29,,,,,"/>
<approved hash="106,1,121.92,119.38,P0.30,,,,,"/>
<approved hash="106,1,119.38,119.38,P0.31,,,,,"/>
<approved hash="106,1,200.66,86.36,RF,,,,,"/>
<approved hash="209,1,152.4,73.66,SWDCLK,,,,,"/>
<approved hash="106,1,152.4,73.66,SWDCLK,,,,,"/>
<approved hash="106,1,152.4,76.2,SWDIO,,,,,"/>
</errors>
</schematic>
</drawing>
</eagle>
